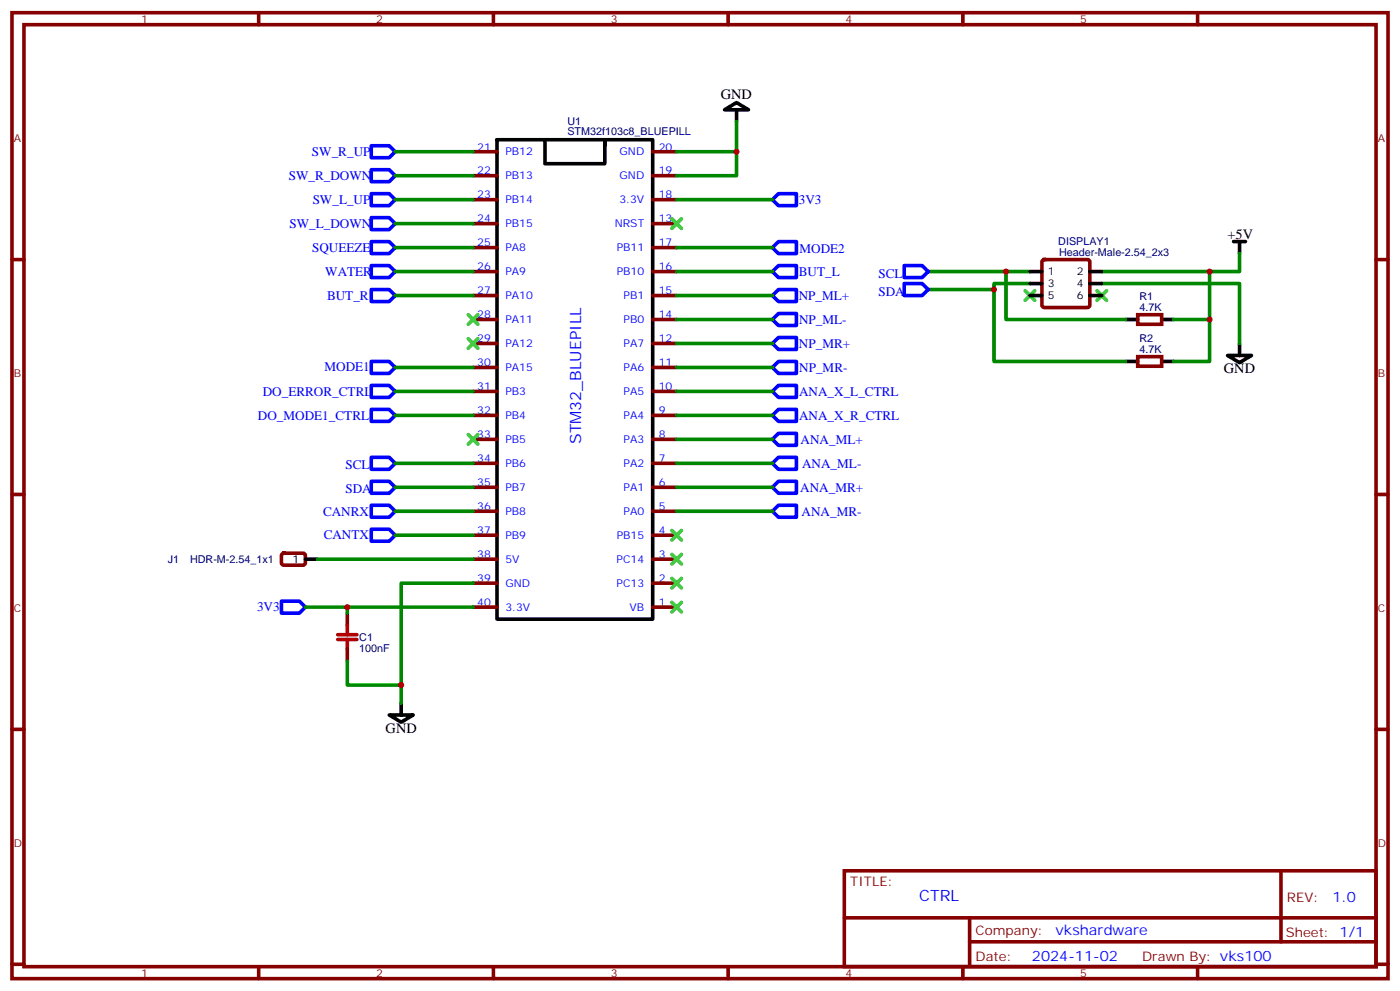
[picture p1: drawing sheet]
<svg xmlns="http://www.w3.org/2000/svg" width="412mm" height="292mm" viewBox="0 0 412 292" stroke-linecap="round" stroke-linejoin="round" font-family="sans-serif">
<g fill="none" stroke="#870000" stroke-width="1.1">
<path d="M3.5 3.7h405.4v284.4h-405.4zM7.1 7.3h398.2v277.3h-398.2zM76.2 3.7v3.6M145.3 3.7v3.6M214.5 3.7v3.6M283.6 3.7v3.6M352.8 3.7v3.6M139.3 44.7h7.1M139.3 51.7h7.1M139.3 58.8h7.1M192.3 44.7h7M192.3 51.7h7"/>
<path d="M192.3 58.8h7M3.5 76.4h3.6M139.3 65.8h7.1M139.3 72.9h7.1M139.3 79.9h7.1M192.3 65.8h7M192.3 72.9h7M192.3 79.9h7M307.2 76.6l.4-.2h12.7l.5 .2 .2 .5v12.7l-.2 .5-.5 .2h-12.7l-.5-.2-.2-.5v-12.7zM405.3 76.4h3.6M139.3 87h7.1M139.3 94.1h7.1"/>
<path d="M192.3 87h7M192.3 94.1h7M335.1 92.6h7.1v2.9h-7.1zM139.3 101.1h7.1M139.3 108.2h7.1M139.3 115.2h7.1M192.3 101.1h7M192.3 108.2h7M192.3 115.2h7M335.1 105h7.1v2.8h-7.1zM139.3 122.3h7.1M139.3 129.3h7.1"/>
<path d="M139.3 136.4h7.1M192.3 122.3h7M192.3 129.3h7M192.3 136.4h7M3.5 145.6h3.6M139.3 143.4h7.1M139.3 150.5h7.1M139.3 157.6h7.1M192.3 143.4h7M192.3 150.5h7M192.3 157.6h7M405.3 145.6h3.6"/>
<path d="M83.1 163l.5-.2 5.9 .1 .5 .6-.1 2.4-.6 .5-6-.1-.4-.6v-2.2zM139.3 164.6h7.1M139.3 171.7h7.1M139.3 178.7h7.1M192.3 164.6h7M192.3 171.7h7M192.3 178.7h7M102.3 180.5v3.5M102.3 191.1v3.5M3.5 214.7h3.6M405.3 214.7h3.6M248.7 256.3h156.6v28.3h-156.6z"/>
<path d="M377.3 256.4v20.8M248.7 270.2h156.5M285.6 277.2h119.6M285.6 270.2v14.1M3.5 283.8h3.6M76.2 284.6v3.5M145.3 284.6v3.5M214.5 284.6v3.5M283.6 284.6v3.5M352.8 284.6v3.5M405.3 283.8h3.6"/>
</g>
<g fill="none" stroke="#000" stroke-width="1.1">
<path d="M213.4 32.3l3.6-2.1 3.5 2.1zM217 32.3v3.5M146.4 41.1h45.9v141.1h-45.9zM160.5 41.1v7.1h17.7v-7.1v1.8M303.4 79.9h3.5M321 79.9h3.6M363.4 71.1h3.5M365.1 71.1v3.5M303.4 83.5h3.5M303.4 87h3.5M321 83.5h3.6M321 87h3.6"/>
<path d="M331.6 94.1h3.5M342.2 94.1h3.5M331.6 106.4h3.5M342.2 106.4h3.5M361.6 104.6h7.1l-3.6 2.2zM365.1 101.1v3.5M90 164.6h3.5M114.7 210.5h7l-3.5 2.1zM118.2 206.9v3.6"/>
</g>
<g fill="none" stroke="#008700" stroke-width="1.1">
<path d="M217 35.8v15.9h-17.7M116.4 44.7h22.9M116.4 58.8h22.9M116.4 51.7h22.9M199.3 44.7h17.7M199.3 58.8h28.2M116.4 79.9h22.9M116.4 65.8h22.9M116.4 72.9h22.9M199.3 79.9h28.2M199.3 72.9h28.2M273.4 79.9h30"/>
<path d="M296.3 79.9v14.2h35.3M356.3 79.9v26.5h-10.6M365.1 74.6v5.3h-40.5M116.4 87h22.9M199.3 94.1h28.2M199.3 87h28.2M292.8 85.2v21.2h38.8M303.4 83.5h-10.6v1.7h-19.4M324.6 83.5h40.5v17.6M345.7 94.1h10.6M116.4 108.2h22.9M116.4 115.2h22.9"/>
<path d="M199.3 108.2h28.2M199.3 115.2h28.2M199.3 101.1h28.2M116.4 136.4h22.9M116.4 122.3h22.9M199.3 136.4h28.2M199.3 122.3h28.2M199.3 129.3h28.2M116.4 157.6h22.9M116.4 150.5h22.9M116.4 143.4h22.9M199.3 150.5h28.2"/>
<path d="M199.3 143.4h28.2M90 178.7h49.3M93.5 164.6h45.8M102.3 178.7v1.8M139.3 171.7h-21.1v35.2M102.3 194.6v7h15.9"/>
</g>
<path d="M99.5 186.8h5.6M99.5 188.2h5.6M102.3 184v2.8M102.3 188.2v2.9" fill="none" stroke="#a10000" stroke-width="1.1"/>
<g fill="none" stroke="#00f" stroke-width="1.1">
<path d="M109.4 50h5.3l1.7 1.7-1.7 1.8h-5.3zM109.4 42.9h5.3l1.7 1.8-1.7 1.7h-5.3zM109.4 57h5.3l1.7 1.8-1.7 1.7h-5.3zM227.5 58.8l1.8-1.8h5.3v3.5h-5.3zM109.4 64.1h5.3l1.7 1.7-1.7 1.8h-5.3zM109.4 78.2h5.3l1.7 1.7-1.7 1.8h-5.3zM109.4 71.1h5.3l1.7 1.8-1.7 1.7h-5.3zM227.5 72.9l1.8-1.8h5.3v3.5h-5.3zM227.5 79.9l1.8-1.7h5.3v3.5h-5.3zM266.3 78.2h5.3l1.8 1.7-1.8 1.8h-5.3zM109.4 85.2h5.3l1.7 1.8-1.7 1.8h-5.3zM227.5 87l1.8-1.8h5.3v3.6h-5.3z"/>
<path d="M227.5 94.1l1.8-1.8h5.3v3.5h-5.3zM266.3 83.5h5.3l1.8 1.7-1.8 1.8h-5.3zM109.4 106.4h5.3l1.7 1.8-1.7 1.7h-5.3zM109.4 113.5h5.3l1.7 1.7-1.7 1.8h-5.3zM227.5 101.1l1.8-1.8h5.3v3.6h-5.3zM227.5 108.2l1.8-1.8h5.3v3.5h-5.3zM227.5 115.2l1.8-1.7h5.3v3.5h-5.3zM109.4 134.6h5.3l1.7 1.8-1.7 1.7h-5.3zM109.4 120.5h5.3l1.7 1.8-1.7 1.7h-5.3zM227.5 122.3l1.8-1.8h5.3v3.5h-5.3zM229.3 127.6h5.3v3.5h-5.3l-1.8-1.8zM229.3 134.6h5.3v3.5h-5.3l-1.8-1.7z"/>
<path d="M109.4 155.8h5.3l1.7 1.8-1.7 1.7h-5.3zM109.4 148.7h5.3l1.7 1.8-1.7 1.8h-5.3zM109.4 141.7h5.3l1.7 1.7-1.7 1.8h-5.3zM229.3 141.7h5.3v3.5h-5.3l-1.8-1.8zM229.3 148.7h5.3v3.6h-5.3l-1.8-1.8zM82.9 177h5.3l1.8 1.7-1.8 1.8h-5.3z"/>
</g>
<g fill="none" stroke="#3c3" stroke-width="1.1">
<path d="M197.9 64.4l2.8 2.8M200.7 64.4l-2.8 2.8M137.9 92.6l2.9 2.9M137.9 99.7l2.9 2.8M140.8 92.6l-2.9 2.9M140.8 99.7l-2.9 2.8M302 85.6l2.8 2.8M304.8 85.6l-2.8 2.8M323.1 85.6l2.9 2.8M326 85.6l-2.9 2.8M137.9 127.9l2.9 2.8M140.8 127.9l-2.9 2.8"/>
<path d="M197.9 156.1l2.8 2.9M200.7 156.1l-2.8 2.9M197.9 177.3l2.8 2.8M197.9 170.3l2.8 2.8M197.9 163.2l2.8 2.8M200.7 177.3l-2.8 2.8M200.7 170.3l-2.8 2.8M200.7 163.2l-2.8 2.8"/>
</g>
<g fill="#c00">
<circle cx="217" cy="44.7" r=".88"/>
<circle cx="118.2" cy="201.6" r=".88"/>
<circle cx="102.3" cy="178.7" r=".88"/>
<circle cx="292.8" cy="85.2" r=".88"/>
<circle cx="356.3" cy="94.1" r=".88"/>
<circle cx="356.3" cy="79.9" r=".88"/>
<circle cx="296.3" cy="79.9" r=".88"/>
</g>
<g font-size="4.6" fill="#00f">
<text x="171.2" y="130.7" transform="rotate(-90 171.2 130.7)">STM32_BLUEPILL</text>
<text x="270.8" y="265.4">CTRL</text>
</g>
<g font-size="4.2">
<text x="212.3" y="29.2">GND</text>
<text x="361.6" y="70.4">+5V</text>
<text x="360.5" y="109.9">GND</text>
<text x="113.6" y="215.8">GND</text>
</g>
<g font-size="4.2" fill="#00f">
<text x="392.5" y="265.6">1.0</text>
<text x="310.9" y="275.2">vkshardware</text>
<text x="304" y="283">2024-11-02</text>
</g>
<g font-size="3.9" fill="#00f">
<text x="91.9" y="45.9">SW_R_UP</text>
<text x="85" y="52.9">SW_R_DOWN</text>
<text x="92.1" y="60">SW_L_UP</text>
<text x="235.3" y="60">3V3</text>
<text x="85.3" y="67">SW_L_DOWN</text>
<text x="91.9" y="74.2">SQUEEZE</text>
<text x="235.5" y="74.4">MODE2</text>
<text x="95.8" y="81.2">WATER</text>
<text x="235.3" y="81.2">BUT_L</text>
<text x="258.7" y="81.7">SCL</text>
<text x="96.3" y="88.3">BUT_R</text>
<text x="235.3" y="88.3">NP_ML+</text>
<text x="258.7" y="87">SDA</text>
<text x="235.4" y="95.3">NP_ML-</text>
<text x="235.3" y="102.4">NP_MR+</text>
<text x="95.6" y="109.3">MODE1</text>
<text x="235.4" y="109.4">NP_MR-</text>
<text x="77.4" y="116.6">DO_ERROR_CTRL</text>
<text x="235.4" y="116.6">ANA_X_L_CTRL</text>
<text x="76" y="123.5">DO_MODE1_CTRL</text>
<text x="235.4" y="123.6">ANA_X_R_CTRL</text>
<text x="235.8" y="130.6">ANA_ML+</text>
<text x="236.3" y="137.7">ANA_ML-</text>
<text x="101.8" y="138.1">SCL</text>
<text x="101.8" y="145.2">SDA</text>
<text x="235.7" y="144.7">ANA_MR+</text>
<text x="95.2" y="151.7">CANRX</text>
<text x="236.1" y="151.8">ANA_MR-</text>
<text x="95.3" y="158.8">CANTX</text>
<text x="75.7" y="180">3V3</text>
</g>
<g font-size="3.9" fill="#800">
<text x="250.5" y="260.9">TITLE:</text>
<text x="379.1" y="265.6">REV:</text>
<text x="287.4" y="275.1">Company:</text>
<text x="378.7" y="275.7">Sheet: 1/1</text>
<text x="287.4" y="282.8">Date:</text>
<text x="336.4" y="282.9">Drawn By: vks100</text>
</g>
<g font-size="3.2" fill="#800">
<text x="41.6" y="6.7">1</text>
<text x="110.8" y="6.7">2</text>
<text x="179.9" y="6.7">3</text>
<text x="249.1" y="6.7">4</text>
<text x="318.2" y="6.7">5</text>
<text x="4.1" y="41.8">A</text>
<text x="405.9" y="41.8">A</text>
<text x="4.1" y="111">B</text>
<text x="405.9" y="111">B</text>
<text x="4.1" y="180.1">C</text>
<text x="405.9" y="180.1">C</text>
<text x="4.1" y="249.3">D</text>
<text x="405.9" y="249.3">D</text>
<text x="41.6" y="287.5">1</text>
<text x="110.8" y="287.5">2</text>
<text x="179.9" y="287.5">3</text>
<text x="249.1" y="287.5">4</text>
<text x="318.2" y="287.5">5</text>
</g>
<g font-size="3.2" fill="#000080">
<text x="167.2" y="39.9">STM32f103c8_BLUEPILL</text>
<text x="167.2" y="36.8">U1</text>
<text x="311.7" y="72.3">DISPLAY1</text>
<text x="312" y="75.4">Header-Male-2.54_2x3</text>
<text x="335.7" y="88.4">R1</text>
<text x="335.6" y="91.6">4.7K</text>
<text x="335.7" y="100.8">R2</text>
<text x="335.7" y="103.9">4.7K</text>
<text x="49.4" y="165.8">J1</text>
<text x="56" y="165.8">HDR-M-2.54_1x1</text>
<text x="105.8" y="191.9">100nF</text>
<text x="105.8" y="188.7">C1</text>
</g>
<g font-size="3.2" fill="#00f">
<text x="140.6" y="44.3">21</text>
<text x="148.9" y="45.7">PB12</text>
<text x="182.5" y="45.7">GND</text>
<text x="194" y="44.3">20</text>
<text x="140.6" y="51.4">22</text>
<text x="148.9" y="52.8">PB13</text>
<text x="182.5" y="52.8">GND</text>
<text x="194" y="51.4">19</text>
<text x="140.6" y="58.4">23</text>
<text x="148.9" y="59.8">PB14</text>
<text x="182.4" y="59.8">3.3V</text>
<text x="194" y="58.4">18</text>
<text x="140.6" y="65.5">24</text>
<text x="194" y="65.5">13</text>
<text x="148.9" y="66.9">PB15</text>
<text x="181.1" y="66.9">NRST</text>
<text x="140.6" y="72.5">25</text>
<text x="148.9" y="73.9">PA8</text>
<text x="181.7" y="73.9">PB11</text>
<text x="194" y="72.5">17</text>
<text x="140.6" y="79.6">26</text>
<text x="148.9" y="81">PA9</text>
<text x="181.7" y="81">PB10</text>
<text x="194" y="79.6">16</text>
<text x="140.6" y="86.6">27</text>
<text x="148.9" y="88.1">PA10</text>
<text x="183.7" y="88.1">PB1</text>
<text x="194" y="86.6">15</text>
<text x="140.6" y="93.7">28</text>
<text x="148.9" y="95.1">PA11</text>
<text x="183.7" y="95.1">PB0</text>
<text x="194" y="93.7">14</text>
<text x="140.6" y="100.8">29</text>
<text x="194" y="100.8">12</text>
<text x="140.6" y="107.8">30</text>
<text x="148.9" y="102.2">PA12</text>
<text x="183.7" y="102.2">PA7</text>
<text x="194" y="107.8">11</text>
<text x="148.9" y="109.2">PA15</text>
<text x="183.7" y="109.2">PA6</text>
<text x="140.6" y="114.9">31</text>
<text x="148.9" y="116.3">PB3</text>
<text x="183.7" y="116.3">PA5</text>
<text x="194" y="114.9">10</text>
<text x="140.6" y="121.9">32</text>
<text x="148.9" y="123.3">PB4</text>
<text x="183.7" y="123.3">PA4</text>
<text x="194" y="121.9">9</text>
<text x="140.6" y="129">33</text>
<text x="148.9" y="130.4">PB5</text>
<text x="183.7" y="130.4">PA3</text>
<text x="194" y="129">8</text>
<text x="140.6" y="136">34</text>
<text x="148.9" y="137.4">PB6</text>
<text x="183.7" y="137.4">PA2</text>
<text x="194" y="136">7</text>
<text x="140.6" y="143.1">35</text>
<text x="194" y="143.1">6</text>
<text x="148.9" y="144.5">PB7</text>
<text x="183.7" y="144.5">PA1</text>
<text x="140.6" y="150.1">36</text>
<text x="148.9" y="151.6">PB8</text>
<text x="183.7" y="151.6">PA0</text>
<text x="194" y="150.1">5</text>
<text x="140.6" y="157.2">37</text>
<text x="148.9" y="158.6">PB9</text>
<text x="181.7" y="158.6">PB15</text>
<text x="194" y="157.2">4</text>
<text x="140.6" y="164.3">38</text>
<text x="148.9" y="165.7">5V</text>
<text x="181.6" y="165.7">PC14</text>
<text x="194" y="164.3">3</text>
<text x="140.6" y="171.3">39</text>
<text x="148.9" y="172.7">GND</text>
<text x="181.6" y="172.7">PC13</text>
<text x="194" y="171.3">2</text>
<text x="140.6" y="178.4">40</text>
<text x="148.9" y="179.8">3.3V</text>
<text x="185.5" y="179.8">VB</text>
<text x="194" y="178.4">1</text>
</g>
<g font-size="3.2">
<text x="308.7" y="81">1</text>
<text x="317.2" y="81">2</text>
<text x="308.7" y="84.5">3</text>
<text x="308.7" y="88.1">5</text>
<text x="317.2" y="84.5">4</text>
<text x="317.2" y="88.1">6</text>
<text x="86.2" y="165.7">1</text>
</g>
</svg>
